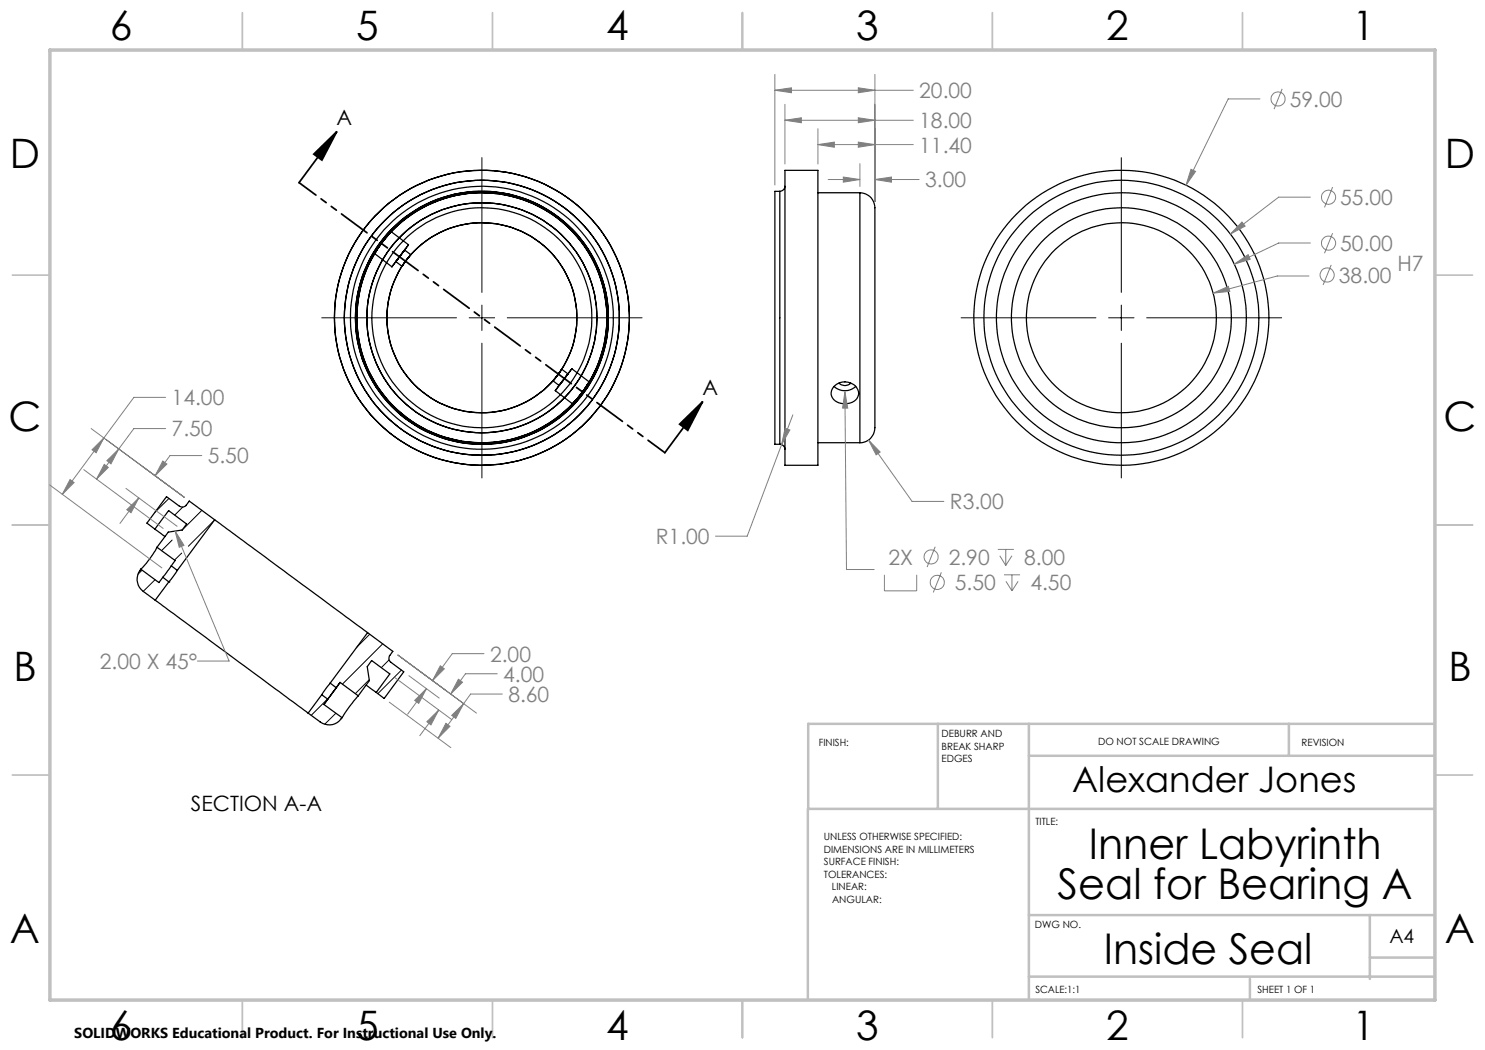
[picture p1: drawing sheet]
<svg xmlns="http://www.w3.org/2000/svg" width="297mm" height="210mm" viewBox="0 0 297 210" stroke-linecap="round" stroke-linejoin="round" font-family="sans-serif">
<g fill="none" stroke="#000" stroke-width=".25">
<path d="M156 38.3h-1v50.6h1M156 38.3v50.6M157 37.2a1.09 1.09 0 0 1-1 1.1M157 34.1h6.6v59h-6.6zM163.6 38.6h8.4M172 38.6a3.3 3.3 0 0 1 3 3.9v42.1a3.2 3.2 0 0 1-3 3.9M172 38.6v49.9M74.9 50.7l3.5 2.7M78.2 46.4l-.1 .2a21.4 21.4 0 0 0-3.2 4.1h.1a21.8 21.8 0 0 1 3.2-4.3zM78.2 46.3l3.5 2.7M79.2 52.3l1.2 1M80.9 50.1l-1.7 2.2z"/>
<path d="M80.9 50l1.3 .9M81.7 49l-3.3 4.4zM82.1 51h.1l-1.8 2.3zM110.6 76.2l1.2 .9M111.1 78.1l3.4 2.7M112.3 73.9l-1.7 2.3zM112.4 73.9l1.2 .9M113.6 74.8l-1.8 2.3zM114.4 73.8l-3.3 4.3zM114.4 73.8l3.4 2.6M117.8 76.4a24 24 0 0 1-3.3 4.4l.2-.2a23.3 23.3 0 0 0 3.1-4.2zM166.8 77.3a3.2 3.2 0 0 0 4.3 0"/>
<path d="M166.9 77.2a2.85 2.85 0 0 1 4.8 1.5 2.53 2.53 0 0 1-3 2 2.15 2.15 0 0 1-2.3-2.9zM167.8 76.6a1.61 1.61 0 0 0 2.3 0M156 88.9a1.02 1.02 0 0 1 1 .9M163.6 88.5h8.4M28.2 113.8a3 3 0 0 0 .4 4.5l2.4 1.7M28.2 113.8l3.6 2.7 .8-1 1.2 .9M31 105.8l2 1.5M31 105.8l2.7-3.7 3.6 2.7-.9 1.2-2.7 .4-2.3 3.1M31.4 109.5a21.1 21.1 0 0 1-3.2 4.4M31.4 109.5l3.6 2.6-.7 1.1 1.2 .9M33.8 116.4h.1M33.8 116.4l-2.8 3.6"/>
<path d="M34.3 113.2l-1.7 2.3M35.5 114.1l-1.7 2.3M35.5 114v.1M42.9 104l-5-3.8-.6 .8a.99 .99 0 0 1-1.4 .2l-2.6-1.9-3.9 5.3 1.6 1.2M42.9 104l30.6 22.5M42.9 104l-7.4 10.1M31 120l30.6 22.6M64.3 139l-2.7 3.6M64.3 139l1.2 .8M65.5 139.8l-.7 1.1M66 136.6l-1.7 2.4M66 136.6l1.2 .9"/>
<path d="M67.2 137.5l-1.7 2.3M68 136.5l-3.2 4.4M68 136.5l3.6 2.7M68 136.5l-.8 1M71.6 139.2l-1.7 2.1-1.5 2.2M73.2 137l2 1.5M73.5 126.5l5.1 3.8-.6 .8a.99 .99 0 0 0 .2 1.4l2.6 1.9-4 5.3-1.6-1.2M73.5 126.5l-7.5 10.1M75.2 138.5l2.8-3.7-3.7-2.7-.9 1.2 .5 2.8-2.3 3.1M61.6 142.6l2.4 1.8a2.98 2.98 0 0 0 4.4-.9M64.8 140.9l3.6 2.6"/>
<circle cx="96.4" cy="63.5" r="25"/>
<circle cx="96.4" cy="63.6" r="26.3"/>
<circle cx="96.4" cy="63.6" r="27.5"/>
<circle cx="96.4" cy="63.6" r="19"/>
<circle cx="96.4" cy="63.6" r="22"/>
<circle cx="96.4" cy="63.6" r="23"/>
<circle cx="96.4" cy="63.5" r="25.3"/>
<circle cx="96.4" cy="63.6" r="25.3"/>
<circle cx="96.4" cy="63.6" r="29.5"/>
<circle cx="224.3" cy="63.6" r="22"/>
<circle cx="224.3" cy="63.6" r="19"/>
<circle cx="224.3" cy="63.6" r="27.5"/>
<circle cx="224.3" cy="63.5" r="25"/>
<circle cx="224.3" cy="63.6" r="29.5"/>
</g>
<g fill="none" stroke="#000" stroke-width=".2">
<path d="M96.4 31.5v27M224.3 31.5v27M64.3 63.6h27M93.8 63.6h5.1M96.4 61v5.1M96.4 68.6v27M101.5 63.6h26.9M192.2 63.6h27M221.7 63.6h5.1M224.3 61v5.1M224.3 68.6v27M229.3 63.6h27"/>
<path d="M33.8 99.7l-2.9 2.8M28.4 114l-.8 .9M31 115.9l-2.4 2.4M34.4 108l-2.1 2.1M36.3 110.6l-1.4 1.4M36.5 101.4l-1.6 1.6M40.4 102.1l-4 4M42.8 104.1l-5.1 5.1M65.5 139.8l-3.3 3.3M73.8 136l-2.8 2.7M73.9 126.9l-2.6 2.6M76.6 128.8l-8.1 8"/>
<path d="M77.8 132l-1.5 1.5M80.3 134l-4.7 4.7M67.2 142.7l-2.3 2.1"/>
</g>
<g fill="none" stroke="#808080" stroke-width=".2">
<path d="M155 18.1l3.3-.5v.9zM155 14.9v22.1M155 18.1h27.7M171.7 17.6l3.3 .5-3.3 .4zM175 14.9v25.4M252 19.8h-6.4l-8.4 17.2M256.4 17.8l-1.6 4M157 24.1l3.3-.5v.9zM157 20.9v11.9M157 24.1h25.7M163.6 28.9l3.3-.5v1zM163.6 25.7v7.1"/>
<path d="M163.6 28.9h19.1M165.6 35.9h6.4M168.7 35.4l3.3 .5-3.3 .5zM171.7 28.4l3.3 .5-3.3 .5zM171.7 23.6l3.3 .5-3.3 .4zM172 32.7v4.6M175 35.9l3.3-.5v1zM175 35.9h8.8M238.2 33.9l.9 .4-1.9 2.7zM262.1 39.4h-6.4l-9.6 7.4M266.5 37.4l-1.6 4.1M242.6 58.6l3.1-1.3 .3 1z"/>
<path d="M246.8 52.8l2.8-1.9 .4 .9zM248.4 44.4l.6 .8-2.9 1.6zM261.8 55.2h-6.4l-12.8 3.4M262.1 48.6h-6.4l-8.9 4.2M266.2 53l-1.6 4M266.5 46.6l-1.6 4.1M33.1 79.5h-6.3l-14.3 19.4M169 78.3l.5 3.3h-1zM169 78.3l.3 35.6h5.5M9.9 97l22.5 16.6M14 95.9l.8 .6-2.3 2.4zM16.8 93.9l15.8 11.8"/>
<path d="M18.2 85.7l18.6 13.7M20.8 87.6l-1.6 2.9-.8-.6zM20.8 92.9l.9 .6-2.4 2.3zM21.4 92.1l2.3-2.3-1.5 3zM23.7 89.8l-4.4 6M25.2 97.7l10.2 7.6M27.8 99.6l-3.8 5.1M32.6 92.2l.8 .6-2.4 2.4zM33.1 85.7h-6.3l-3.1 4.1M40.4 91.1h-6.4l-3 4.1M157 85.6l1 .4-1.7 2.9zM158.6 83l-9.2 24.2h-6.3"/>
<path d="M173.7 88l2.3 2.4-.8 .6zM173.7 88l8.7 12.3h6.4M25.4 101.9l2.4-2.3-1.6 2.9zM35 106.2l1.8 2.9-1 .4zM35 106.2l10.8 26h-6.3M176.9 115v3.2h6.4v-3.2M187 109.4l-1.6 4M188.3 114.5l-1.6 4M199.6 109.9h3.2M200 111.2l1.2 1.9M200.8 115h3.2M201.2 109.9v3.2"/>
<path d="M201.2 116.3l1.2 1.9M202.4 111.2l-1.2 1.9M202.4 115v3.2M203.6 116.3l-1.2 1.9M79 135.5l11.3 8.4M79.6 131l15.7 11.6M81.8 135.1l6 4.5M85.3 137.7l-1.6 3-.8-.6zM85.3 137.7l-3.8 5.1M88.1 133.2l.8 .6-2.4 2.3zM91.7 135.8l.8 .6-2.4 2.4zM96.8 130.7h-6.3l-4 5.4"/>
<path d="M99.4 134.8h-6.3l-3 4M100.5 138.8h-6.4l-1.4 1.9M77.9 140.4l12.3 9.1M85.4 144.3l2.3-2.3-1.5 3zM87.7 142l-3.7 5.1M89.2 144.7l.8 .6-2.4 2.3zM90.3 143.1l2.4-2.4-1.5 3zM92.7 140.7l-5.1 6.9"/>
<circle cx="255.6" cy="19.8" r="1.41"/>
<circle cx="265.7" cy="39.4" r="1.41"/>
<circle cx="265.4" cy="55" r="1.41"/>
<circle cx="265.7" cy="48.6" r="1.42"/>
<circle cx="186.2" cy="111.4" r="1.42"/>
<circle cx="187.5" cy="116.5" r="1.42"/>
</g>
<path d="M62.8 30.8l4.5-4.5-2.9 5.7zM67.3 26.3l-7.5 10.2M135.9 84.8l4.6-4.4-3 5.7zM140.5 80.4l-7.5 10.1" fill="none" stroke="#000" stroke-width=".35"/>
<path d="M133 90.5l-73.2-54" fill="none" stroke="#000" stroke-width=".35" stroke-dasharray="6.3 1.3 1.3 1.3 1.3 1.3" stroke-dashoffset="2.2"/>
<g fill="none" stroke="#c0c0c0" stroke-width=".35">
<path d="M48.5 2.5v7.5M98.5 2.5v7.5M148.5 2.5v7.5M198.5 2.5v7.5M248.5 2.5v7.5M2.5 55h7.5M287 55h7.5M2.5 105h7.5M287 105h7.5M2.5 155h7.5M287 155h7.5M48.5 200v7.5"/>
<path d="M98.5 200v7.5M148.5 200v7.5M198.5 200v7.5M248.5 200v7.5"/>
</g>
<path d="M187.6 144.8v17M205.8 144.8v55.2M205.8 151.2h81.2M257.8 144.8v6.4M287 144.8h-125.4v17h125.4M161.6 161.8v38.2M205.8 195.3h81.2M205.8 183h81.2M250 195.8v4.2M274 183v12.8M274 191.5h13" fill="none" stroke="#c0c0c0" stroke-width=".5"/>
<path d="M10 10h277v190h-277z" fill="none" stroke="#c0c0c0" stroke-width=".7"/>
<path d="M135.9 84.8l4.6-4.4-3 5.7zM62.8 30.8l4.5-4.5-2.9 5.7z" fill="#000"/>
<path d="M169 78.3l-.5 3.3h1zM173.7 88l1.5 3 .8-.6zM175 35.9l3.3-.5v1zM168.7 35.4l3.3 .5-3.3 .5zM171.7 28.4l3.3 .5-3.3 .5zM163.6 28.9l3.3-.5v1zM171.7 23.6l3.3 .5-3.3 .4zM157 24.1l3.3-.5v.9zM171.7 17.6l3.3 .5-3.3 .4zM155 18.1l3.3-.5v.9zM157 85.6l-.7 3.3 1.7-2.9zM238.2 33.9l-1 3.1 1.9-2.7zM242.6 58.6l3.4-.3-.3-1zM246.8 52.8l3.2-1-.4-.9zM248.4 44.4l-2.3 2.4 2.9-1.6zM88.1 133.2l.8 .6-2.4 2.3zM85.3 137.7l-1.6 3-.8-.6zM91.7 135.8l.8 .6-2.4 2.4zM85.4 144.3l2.3-2.3-1.5 3zM90.3 143.1l2.4-2.4-1.5 3zM89.2 144.7l.8 .6-2.4 2.3zM35 106.2l1.8 2.9-1 .4zM25.4 101.9l2.4-2.3-1.6 2.9zM32.6 92.2l.8 .6-2.4 2.4zM21.4 92.1l2.3-2.3-1.5 3zM20.8 92.9l.9 .6-2.4 2.3zM20.8 87.6l-1.6 2.9-.8-.6zM14 95.9l.8 .6-2.3 2.4z" fill="#808080"/>
<g font-size="8.5">
<text x="217.7" y="171.8">Inner Labyrinth</text>
<text x="211.5" y="179.9">Seal for Bearing A</text>
<text x="220.8" y="192.7">Inside Seal</text>
</g>
<g font-size="8.1">
<text x="22" y="8">6</text>
<text x="71.2" y="8">5</text>
<text x="121.2" y="8">4</text>
<text x="171.3" y="8">3</text>
<text x="221.3" y="8">2</text>
<text x="270.5" y="8">1</text>
<text x="2" y="33.6">D</text>
<text x="289" y="33.6">D</text>
<text x="1.7" y="86.1">C</text>
<text x="288.7" y="86.1">C</text>
<text x="2.7" y="136.1">B</text>
<text x="289.7" y="136.1">B</text>
<text x="2" y="188.6">A</text>
<text x="289" y="188.6">A</text>
<text x="22" y="208">6</text>
<text x="71.2" y="208">5</text>
<text x="121.2" y="208">4</text>
<text x="171.3" y="208">3</text>
<text x="221.3" y="208">2</text>
<text x="270.5" y="208">1</text>
</g>
<text font-size="7.1" x="214.4" y="158.3">Alexander Jones</text>
<g font-size="4.2" fill="#808080">
<text x="183.8" y="19.6">20.00</text>
<text x="258" y="21.3">59.00</text>
<text x="183.8" y="25.6">18.00</text>
<text x="183.8" y="30.5">11.40</text>
<text x="185" y="37.5">3.00</text>
<text x="268.1" y="41">55.00</text>
<text x="268.1" y="50.2">50.00</text>
<text x="267.8" y="56.5">38.00</text>
<text x="279.5" y="54.3">H7</text>
<text x="34.3" y="81">14.00</text>
<text x="34.3" y="87.3">7.50</text>
<text x="41.5" y="92.7">5.50</text>
<text x="190" y="101.9">R3.00</text>
<text x="131.2" y="108.8">R1.00</text>
<text x="177.7" y="112.9">2X</text>
<text x="189.7" y="112.9">2.90</text>
<text x="204.8" y="112.9">8.00</text>
<text x="191" y="118">5.50</text>
<text x="206.1" y="118">4.50</text>
<text x="20" y="133.8">2.00 X 45°</text>
<text x="98" y="132.3">2.00</text>
<text x="100.6" y="136.3">4.00</text>
<text x="101.7" y="140.4">8.60</text>
</g>
<g font-size="4.2">
<text x="67.3" y="25">A</text>
<text x="140.5" y="79">A</text>
<text x="38.2" y="162.2">SECTION A-A</text>
</g>
<text font-size="3.9" x="277.9" y="188.5">A4</text>
<text font-size="2.9" x="14.9" y="207.6">SOLIDWORKS Educational Product. For Instructional Use Only.</text>
<g font-size="2">
<text x="163.8" y="149.2">FINISH:</text>
<text x="188.3" y="147.5">DEBURR AND</text>
<text x="188.3" y="150">BREAK SHARP</text>
<text x="219.6" y="149">DO NOT SCALE DRAWING</text>
<text x="260.3" y="149.2">REVISION</text>
<text x="188.3" y="152.5">EDGES</text>
<text x="207.1" y="164.9">TITLE:</text>
<text x="164.8" y="168">UNLESS OTHERWISE SPECIFIED:</text>
<text x="164.8" y="170.5">DIMENSIONS ARE IN MILLIMETERS</text>
<text x="164.8" y="173">SURFACE FINISH:</text>
<text x="164.8" y="175.5">TOLERANCES:</text>
<text x="166.4" y="178">LINEAR:</text>
<text x="166.4" y="180.5">ANGULAR:</text>
<text x="207" y="185.5">DWG NO.</text>
<text x="207.1" y="198.6">SCALE:1:1</text>
<text x="251.5" y="198.6">SHEET 1 OF 1</text>
</g>
</svg>
